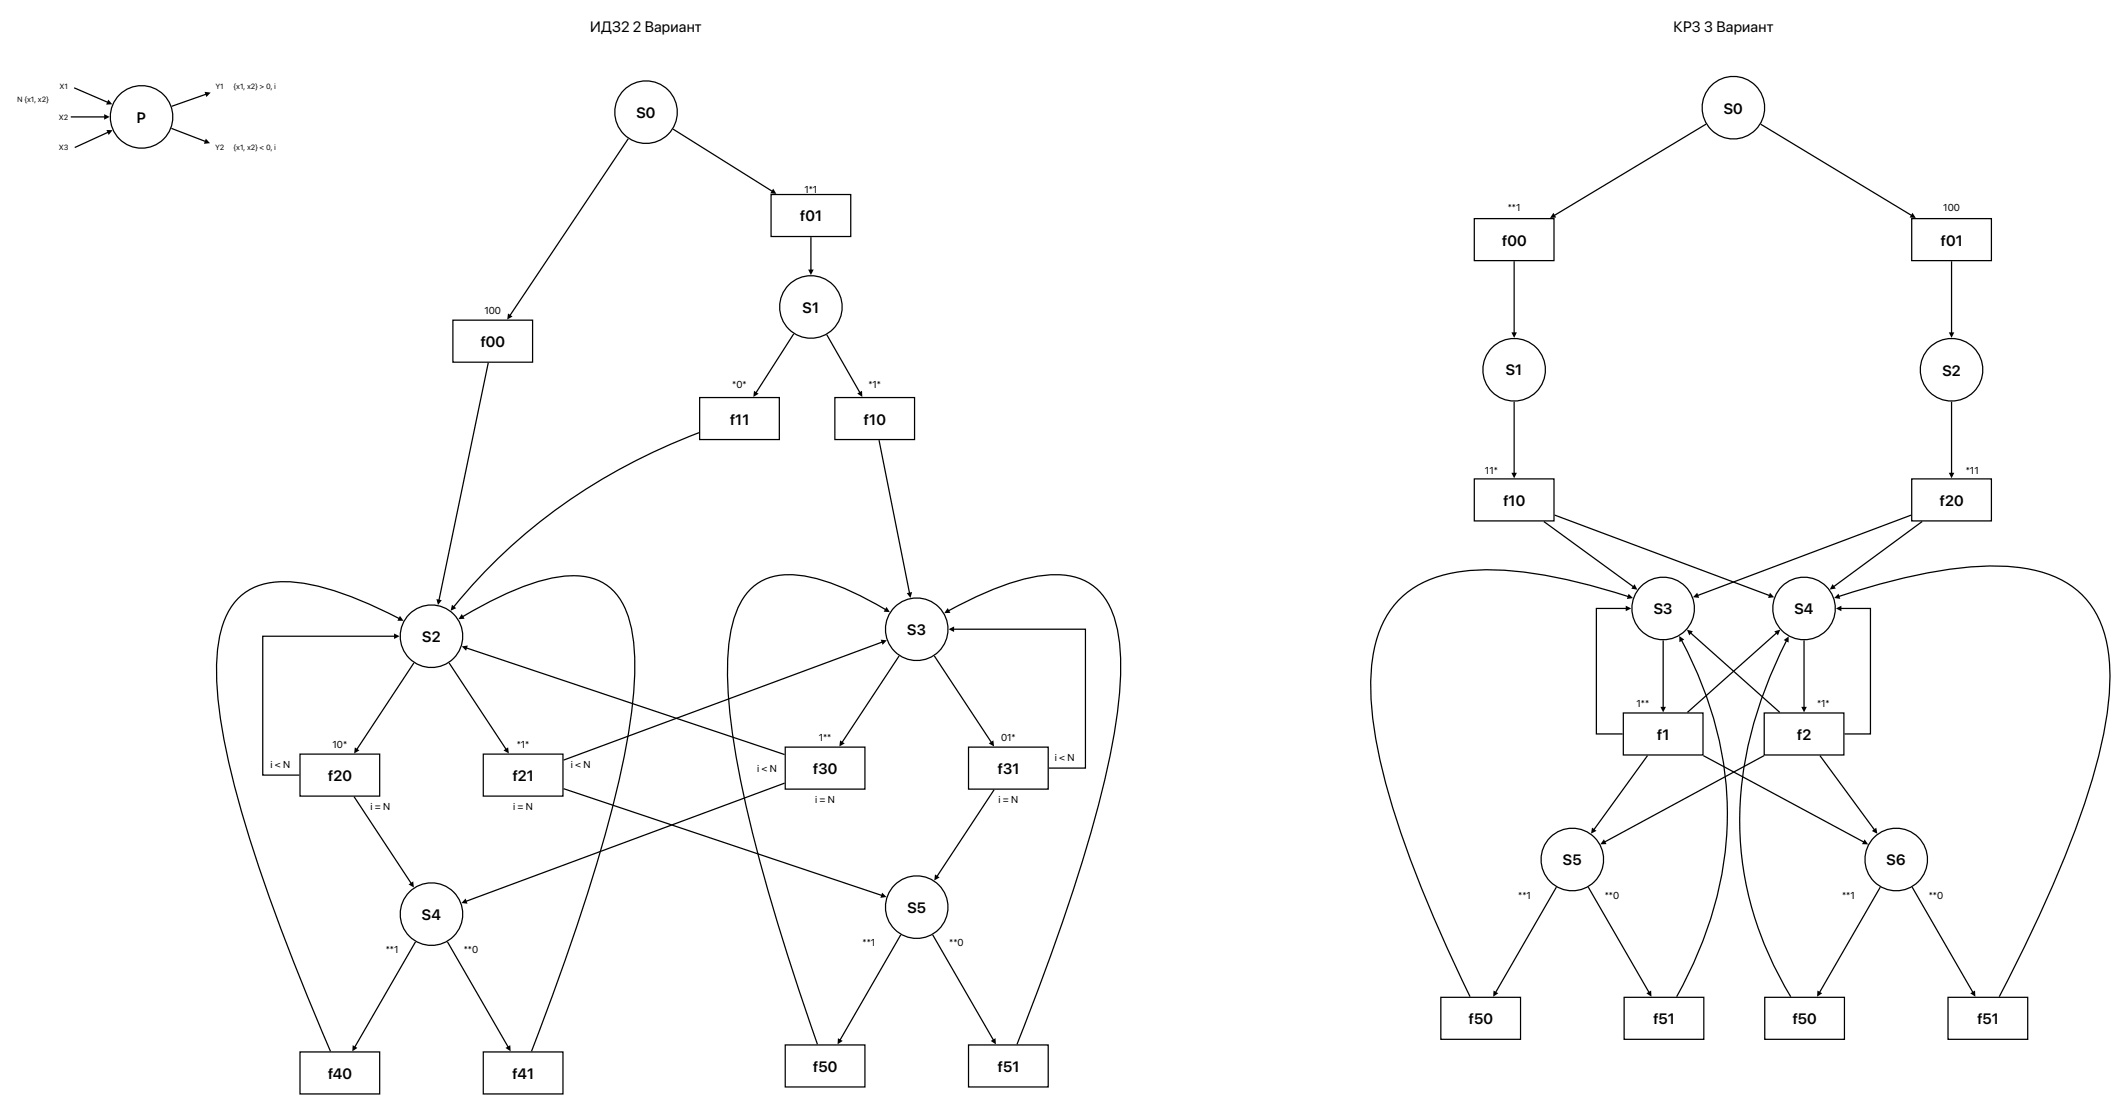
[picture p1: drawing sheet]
<svg xmlns="http://www.w3.org/2000/svg" width="1799mm" height="939mm" viewBox="0 0 1799 939" stroke-linecap="round" stroke-linejoin="round" font-family="sans-serif">
<g fill="none" stroke="#000" stroke-width="1.1" stroke-linecap="butt">
<path d="M63 74l28 13M174 80l-29 10M89 99h-29M92 112l-29 13M145 109l29 11"/>
<circle cx="120" cy="99" r="26"/>
</g>
<path d="M92 84l3 4-5 1zM173 78h5l-3 4zM88 97l5 2-5 2zM90 110h5l-3 4zM174 117l4 4-5 1z" fill="#000"/>
<circle cx="547" cy="95" r="26" fill="#fff"/>
<circle cx="547" cy="95" r="26" fill="none" stroke="#000" stroke-width="1.1" stroke-linecap="butt"/>
<path d="M653 165h67v35h-67z" fill="#fff"/>
<path d="M653 165h67v35h-67z" fill="none" stroke="#000" stroke-width="1.1" stroke-linecap="butt"/>
<path d="M383 271h68v35h-68z" fill="#fff"/>
<path d="M532 117l-100 150M570 109l84 53M383 271h68v35h-68z" fill="none" stroke="#000" stroke-width="1.1" stroke-linecap="butt"/>
<path d="M654 160l3 4h-5zM430 265l4 3-5 2z" fill="#000"/>
<circle cx="686" cy="260" r="26" fill="#fff"/>
<g fill="none" stroke="#000" stroke-width="1.1" stroke-linecap="butt">
<path d="M686 201v28"/>
<circle cx="686" cy="260" r="26"/>
</g>
<path d="M684 228h5l-3 5z" fill="#000"/>
<circle cx="365" cy="538" r="26" fill="#fff"/>
<g fill="none" stroke="#000" stroke-width="1.1" stroke-linecap="butt">
<path d="M413 307l-41 201"/>
<circle cx="365" cy="538" r="26"/>
</g>
<path d="M369 507l5 1-3 4z" fill="#000"/>
<path d="M409 638h67v36h-67z" fill="#fff"/>
<path d="M409 638h67v36h-67z" fill="none" stroke="#000" stroke-width="1.1" stroke-linecap="butt"/>
<path d="M254 638h67v36h-67z" fill="#fff"/>
<path d="M334 538h-112v118h31M747 543l-270 100M350 561l-48 73M380 561l48 73M254 638h67v36h-67z" fill="none" stroke="#000" stroke-width="1.1" stroke-linecap="butt"/>
<path d="M334 536l4 2-4 3zM745 541l6 1-4 4zM300 632l4 3-4 3zM426 635l4-3 1 6z" fill="#000"/>
<circle cx="365" cy="774" r="26" fill="#fff"/>
<g fill="none" stroke="#000" stroke-width="1.1" stroke-linecap="butt">
<path d="M300 674l48 74M477 667l269 91M352 797l-52 89M379 797l51 89"/>
<circle cx="365" cy="774" r="26"/>
</g>
<path d="M346 748l4-2v5zM747 755l3 4-5 1zM298 884l5 3-5 3zM428 887l4-3v6z" fill="#000"/>
<path d="M254 890h67v36h-67z" fill="#fff"/>
<path d="M254 890h67v36h-67z" fill="none" stroke="#000" stroke-width="1.1" stroke-linecap="butt"/>
<path d="M409 890h67v36h-67z" fill="#fff"/>
<path d="M338 523a360 360 0 0 0-62-25l-17-4-15-2a51 51 0 0 0-51 26 117 117 0 0 0-9 61 473 473 0 0 0 17 97 1703 1703 0 0 0 79 214M392 522a335 335 0 0 1 57-28l16-4 15-3a46 46 0 0 1 47 25 124 124 0 0 1 10 61 515 515 0 0 1-16 99 1844 1844 0 0 1-71 218M409 890h67v36h-67z" fill="none" stroke="#000" stroke-width="1.1" stroke-linecap="butt"/>
<path d="M391 520l2 4h-5zM338 521l4 4h-6z" fill="#000"/>
<path d="M707 336h67v36h-67z" fill="#fff"/>
<path d="M707 336h67v36h-67z" fill="none" stroke="#000" stroke-width="1.1" stroke-linecap="butt"/>
<path d="M592 336h68v36h-68z" fill="#fff"/>
<path d="M672 282l-32 50M700 283l28 49M592 336h68v36h-68zM592 366a484 484 0 0 0-208 148M744 372l26 130" fill="none" stroke="#000" stroke-width="1.1" stroke-linecap="butt"/>
<path d="M638 331l4 2-4 3zM726 333l4-2v5zM383 512l3 3-5 2zM767 502l5-1-1 5z" fill="#000"/>
<circle cx="1467" cy="91" r="26" fill="#fff"/>
<circle cx="1467" cy="91" r="26" fill="none" stroke="#000" stroke-width="1.1" stroke-linecap="butt"/>
<circle cx="1408" cy="515" r="26" fill="#fff"/>
<circle cx="1408" cy="515" r="26" fill="none" stroke="#000" stroke-width="1.1" stroke-linecap="butt"/>
<circle cx="1527" cy="515" r="26" fill="#fff"/>
<circle cx="1527" cy="515" r="26" fill="none" stroke="#000" stroke-width="1.1" stroke-linecap="butt"/>
<path d="M1248 185h67v36h-67z" fill="#fff"/>
<path d="M1248 185h67v36h-67z" fill="none" stroke="#000" stroke-width="1.1" stroke-linecap="butt"/>
<path d="M1374 603h67v36h-67z" fill="#fff"/>
<path d="M1374 603h67v36h-67z" fill="none" stroke="#000" stroke-width="1.1" stroke-linecap="butt"/>
<path d="M1493 603h68v36h-68z" fill="#fff"/>
<path d="M1444 105l-129 77M1376 515h-25v106h22M1558 515h25v106h-22M1431 536l75 67M1504 536l-76 67M1408 542v57M1527 542v57M1493 603h68v36h-68zM1394 639l-45 63M1540 639l46 63" fill="none" stroke="#000" stroke-width="1.1" stroke-linecap="butt"/>
<path d="M1315 180l2 4h-5zM1376 513l5 2-5 2zM1554 515l4-2v4zM1428 533l5 1-3 4zM1502 534l5-1-2 5zM1405 598h5l-2 5zM1525 598h4l-2 5zM1347 700l4 3-4 2zM1584 703l4-3 1 6z" fill="#000"/>
<circle cx="776" cy="532" r="26" fill="#fff"/>
<circle cx="776" cy="532" r="26" fill="none" stroke="#000" stroke-width="1.1" stroke-linecap="butt"/>
<circle cx="776" cy="768" r="26" fill="#fff"/>
<circle cx="776" cy="768" r="26" fill="none" stroke="#000" stroke-width="1.1" stroke-linecap="butt"/>
<path d="M820 632h67v36h-67z" fill="#fff"/>
<path d="M820 632h67v36h-67z" fill="none" stroke="#000" stroke-width="1.1" stroke-linecap="butt"/>
<path d="M665 632h67v36h-67z" fill="#fff"/>
<path d="M807 532h112v118h-31M395 548l269 90M761 555l-48 73M791 555l48 73M665 632h67v36h-67zM664 663l-270 100M841 668l-48 74" fill="none" stroke="#000" stroke-width="1.1" stroke-linecap="butt"/>
<path d="M803 532l4-2v5zM391 547l5-1-2 5zM711 626l4 3-5 3zM837 629l4-3v6zM791 740l4 2-4 3zM394 760l2 5-6-1z" fill="#000"/>
<path d="M665 884h67v36h-67z" fill="#fff"/>
<path d="M665 884h67v36h-67z" fill="none" stroke="#000" stroke-width="1.1" stroke-linecap="butt"/>
<path d="M820 884h67v36h-67z" fill="#fff"/>
<path d="M750 516a273 273 0 0 0-53-25l-15-3a53 53 0 0 0-43 7 66 66 0 0 0-21 44 283 283 0 0 0 2 79 1175 1175 0 0 0 45 186l27 80M803 517a321 321 0 0 1 58-25l16-4a61 61 0 0 1 47 7 62 62 0 0 1 23 43 259 259 0 0 1-3 79 1112 1112 0 0 1-53 187l-30 80M762 791l-51 89M789 791l52 89M820 884h67v36h-67z" fill="none" stroke="#000" stroke-width="1.1" stroke-linecap="butt"/>
<path d="M750 514l3 4h-5zM802 515l2 4h-5zM709 878l4 3-4 3zM839 881l4-3v6z" fill="#000"/>
<path d="M1618 185h67v36h-67z" fill="#fff"/>
<path d="M1490 105l128 77M1618 185h67v36h-67z" fill="none" stroke="#000" stroke-width="1.1" stroke-linecap="butt"/>
<path d="M1619 180l2 4h-5z" fill="#000"/>
<circle cx="1652" cy="313" r="26" fill="#fff"/>
<circle cx="1652" cy="313" r="26" fill="none" stroke="#000" stroke-width="1.1" stroke-linecap="butt"/>
<circle cx="1281" cy="313" r="26" fill="#fff"/>
<g fill="none" stroke="#000" stroke-width="1.1" stroke-linecap="butt">
<path d="M1281 221v61M1652 221v61"/>
<circle cx="1281" cy="313" r="26"/>
</g>
<path d="M1279 281h5l-3 5zM1649 281h5l-2 5z" fill="#000"/>
<path d="M1618 405h67v36h-67z" fill="#fff"/>
<path d="M1652 340v61M1618 405h67v36h-67z" fill="none" stroke="#000" stroke-width="1.1" stroke-linecap="butt"/>
<path d="M1649 400h5l-2 5z" fill="#000"/>
<path d="M1248 405h67v36h-67z" fill="#fff"/>
<path d="M1281 340v61M1248 405h67v36h-67zM1316 436l182 68M1617 436l-180 68M1307 441l75 56M1627 441l-75 55" fill="none" stroke="#000" stroke-width="1.1" stroke-linecap="butt"/>
<path d="M1279 400h5l-3 5zM1383 494l3 5-5-1zM1551 494l3 4-5 1zM1436 502l2 4-5-1zM1498 502l4 3-6 1z" fill="#000"/>
<circle cx="1605" cy="727" r="26" fill="#fff"/>
<circle cx="1605" cy="727" r="26" fill="none" stroke="#000" stroke-width="1.1" stroke-linecap="butt"/>
<path d="M1494 844h67v35h-67z" fill="#fff"/>
<path d="M1494 844h67v35h-67z" fill="none" stroke="#000" stroke-width="1.1" stroke-linecap="butt"/>
<path d="M1649 844h67v35h-67z" fill="#fff"/>
<path d="M1591 751l-51 89M1618 751l52 89M1649 844h67v35h-67z" fill="none" stroke="#000" stroke-width="1.1" stroke-linecap="butt"/>
<path d="M1538 838l4 2-4 3zM1668 840l4-2v5z" fill="#000"/>
<circle cx="1331" cy="727" r="26" fill="#fff"/>
<circle cx="1331" cy="727" r="26" fill="none" stroke="#000" stroke-width="1.1" stroke-linecap="butt"/>
<path d="M1219 844h68v35h-68z" fill="#fff"/>
<path d="M1219 844h68v35h-68z" fill="none" stroke="#000" stroke-width="1.1" stroke-linecap="butt"/>
<path d="M1375 844h67v35h-67z" fill="#fff"/>
<path d="M1378 505a492 492 0 0 0-102-22 142 142 0 0 0-70 9 75 75 0 0 0-43 56 205 205 0 0 0 2 80 627 627 0 0 0 33 111l14 33 15 35 17 36M1556 505a557 557 0 0 1 109-25 155 155 0 0 1 74 8 73 73 0 0 1 44 55 198 198 0 0 1-3 81 632 632 0 0 1-38 113l-14 34-17 35-19 37M1423 542a301 301 0 0 1 36 188 333 333 0 0 1-40 113M1512 542a340 340 0 0 0-40 156 286 286 0 0 0 44 145M1442 639l135 74M1493 639l-135 73M1317 751l-51 89M1344 751l52 89M1375 844h67v35h-67z" fill="none" stroke="#000" stroke-width="1.1" stroke-linecap="butt"/>
<path d="M1378 502l4 4-5 1zM1552 506l4-4 1 5zM1421 538l4 3-4 2zM1510 542l4-3v5zM1357 710l3 4h-6zM1578 710l3 4h-5zM1264 838l4 2-4 3zM1393 840l4-2 1 5z" fill="#000"/>
<g font-size="12.7">
<text x="500" y="27">ИДЗ2 2 Вариант</text>
<text x="1416" y="27">КР3 3 Вариант</text>
<text x="539" y="100">S0</text>
<text x="1459" y="96">S0</text>
<text x="116" y="104">P</text>
<text x="677" y="187">f01</text>
<text x="1271" y="208">f00</text>
<text x="1643" y="208">f01</text>
<text x="679" y="265">S1</text>
<text x="407" y="294">f00</text>
<text x="1274" y="318">S1</text>
<text x="1644" y="318">S2</text>
<text x="618" y="359">f11</text>
<text x="731" y="359">f10</text>
<text x="1272" y="428">f10</text>
<text x="1642" y="428">f20</text>
<text x="1400" y="520">S3</text>
<text x="1519" y="520">S4</text>
<text x="768" y="537">S3</text>
<text x="357" y="543">S2</text>
<text x="1403" y="626">f1</text>
<text x="1521" y="626">f2</text>
<text x="688" y="655">f30</text>
<text x="844" y="655">f31</text>
<text x="278" y="661">f20</text>
<text x="434" y="661">f21</text>
<text x="1323" y="732">S5</text>
<text x="1597" y="732">S6</text>
<text x="768" y="773">S5</text>
<text x="357" y="779">S4</text>
<text x="1243" y="867">f50</text>
<text x="1399" y="867">f51</text>
<text x="1517" y="867">f50</text>
<text x="1674" y="867">f51</text>
<text x="688" y="907">f50</text>
<text x="845" y="907">f51</text>
<text x="278" y="913">f40</text>
<text x="434" y="913">f41</text>
</g>
<g font-size="8.5">
<text x="681" y="164">1*1</text>
<text x="1276" y="179">**1</text>
<text x="1645" y="179">100</text>
<text x="410" y="266">100</text>
<text x="620" y="328">*0*</text>
<text x="735" y="328">*1*</text>
<text x="1257" y="401">11*</text>
<text x="1664" y="401">*11</text>
<text x="1385" y="598">1**</text>
<text x="1538" y="598">*1*</text>
<text x="693" y="627">1**</text>
<text x="847" y="627">01*</text>
<text x="281" y="633">10*</text>
<text x="437" y="633">*1*</text>
<text x="893" y="644">i &lt; N</text>
<text x="229" y="650">i &lt; N</text>
<text x="483" y="650">i &lt; N</text>
<text x="641" y="653">i &lt; N</text>
<text x="690" y="679">i = N</text>
<text x="845" y="679">i = N</text>
<text x="314" y="685">i = N</text>
<text x="434" y="685">i = N</text>
<text x="1285" y="760">**1</text>
<text x="1358" y="760">**0</text>
<text x="1559" y="760">**1</text>
<text x="1632" y="760">**0</text>
<text x="730" y="801">**1</text>
<text x="803" y="801">**0</text>
<text x="326" y="807">**1</text>
<text x="392" y="807">**0</text>
</g>
<g font-size="6.3">
<text x="50" y="75">X1</text>
<text x="182" y="75">Y1</text>
<text x="198" y="75">{x1, x2} &gt; 0, i</text>
<text x="15" y="86">N {x1, x2}</text>
<text x="50" y="101">X2</text>
<text x="50" y="127">X3</text>
<text x="182" y="127">Y2</text>
<text x="198" y="127">{x1, x2} &lt; 0, i</text>
</g>
</svg>
